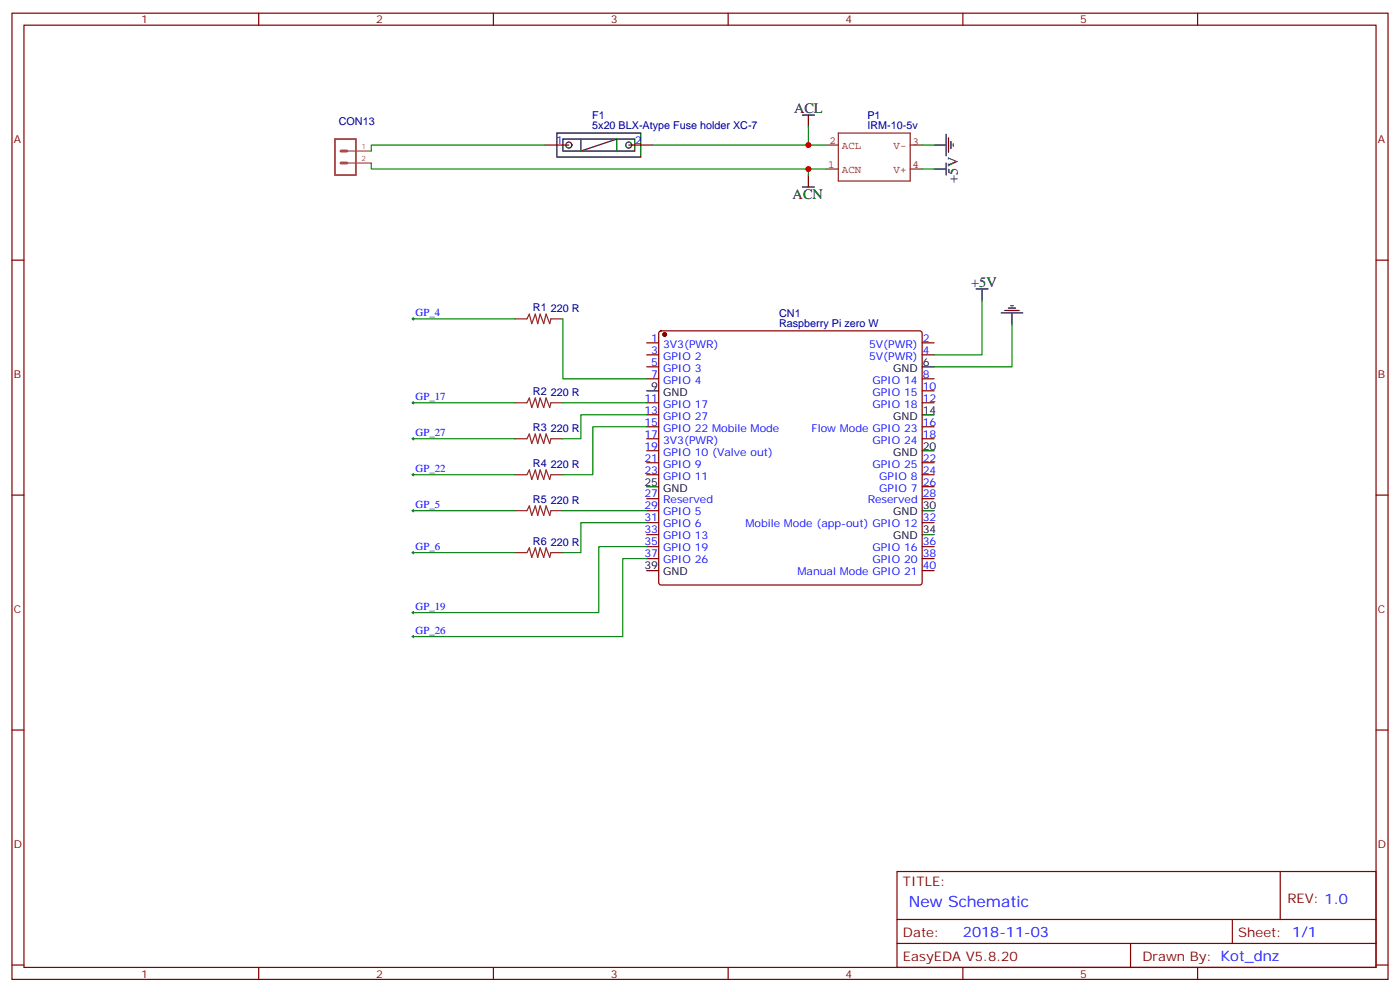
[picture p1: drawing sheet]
<svg xmlns="http://www.w3.org/2000/svg" width="412mm" height="292mm" viewBox="0 0 412 292" stroke-linecap="round" stroke-linejoin="round" font-family="sans-serif">
<g fill="none" stroke="#870000" stroke-width=".35">
<path d="M3.5 3.9h405.4v284.3h-405.4zM7.1 7.4h398.2v277.3h-398.2zM76.2 3.9v3.5M145.3 3.9v3.5M214.5 3.9v3.5M283.6 3.9v3.5M352.8 3.9v3.5M160.5 42.7h7.1M185.2 42.7h7.1M3.5 76.6h3.6M405.3 76.6h3.6M194.3 97.6l.4-.2h76.2l.5 .2 .2 .5v73.3l-.2 .5-.5 .3h-76.2l-.5-.3-.2-.5v-73.3z"/>
<path d="M190.5 100.9h3.5M190.5 104.4h3.5M190.5 107.9h3.5M190.5 111.5h3.5M190.5 118.5h3.5M271.6 100.9h3.6M271.6 104.4h3.6M271.6 111.5h3.6M271.6 118.5h3.6M271.6 115h3.6M190.5 122.1h3.5M190.5 125.6h3.5"/>
<path d="M190.5 129.1h3.5M190.5 132.6h3.5M190.5 136.2h3.5M190.5 139.7h3.5M271.6 125.6h3.6M271.6 129.1h3.6M271.6 136.2h3.6M271.6 139.7h3.6M3.5 145.7h3.6M190.5 146.8h3.5M190.5 150.3h3.5M190.5 153.8h3.5"/>
<path d="M190.5 157.3h3.5M271.6 146.8h3.6M271.6 153.8h3.6M271.6 143.2h3.6M405.3 145.7h3.6M190.5 160.9h3.5M190.5 164.4h3.5M271.6 160.9h3.6M271.6 164.4h3.6M271.6 167.9h3.6M3.5 214.8h3.6M405.3 214.8h3.6"/>
<path d="M264.2 256.5h141.1v28.2h-141.1zM377.1 256.5v14.1M264.2 270.6h141.1M264.2 277.6h141.1M333 277.6v7.1M363 270.6v7M3.5 284h3.6M76.2 284.7v3.5M145.3 284.7v3.5M214.5 284.7v3.5M283.6 284.7v3.5M352.8 284.7v3.5"/>
<path d="M405.3 284h3.6"/>
</g>
<g fill="none" stroke="#000" stroke-width=".35">
<path d="M164 39.2h24.7v7h-24.7zM236.4 33.9h3.5M238.1 33.9v3.5M278.7 39.5v6.4M165.8 40.9h21.2v3.5h-21.2zM171.1 40.9v3.5l10.6-3.5v3.5M236.4 55h3.5M238.1 51.5v3.5M275.2 49.7h3.5M275.2 42.7h3.5M278.7 48v3.5M279.4 40.6v4.2"/>
<path d="M280.1 41.6v2.1M280.8 42.3v.7M287.5 85h3.5M289.3 85v3.5M294.9 92.1h6.4M296 91.4h4.2M297 90.7h2.2M297.7 90h.7M298.1 92.1v3.5M190.5 115h3.5M271.6 107.9h3.6M271.6 132.6h3.6"/>
<path d="M271.6 122.1h3.6M190.5 143.2h3.5M271.6 157.3h3.6M271.6 150.3h3.6M190.5 167.9h3.5"/>
<circle cx="167.6" cy="42.7" r=".88"/>
<circle cx="185.2" cy="42.7" r=".88"/>
</g>
<path d="M98.7 40.9h6.1v10.6h-6.1z" fill="none" stroke="#a64a4a" stroke-width=".56"/>
<path d="M100.4 48h1.8M100.4 44.4h1.8" fill="none" stroke="#a64a4a" stroke-width=".85"/>
<path d="M102.4 44.4h7M102.4 48h7" fill="none" stroke="#a64a4a" stroke-width=".35"/>
<g fill="none" stroke="#008700" stroke-width=".35">
<path d="M238.1 37.4v5.3M109.4 48v1.7h134M160.5 42.7h-51.1v1.7M192.3 42.7h51.1M238.1 49.7v1.8M271.6 42.7h3.6M271.6 49.7h3.6M121.7 93.8h30M165.8 93.8v17.7h24.7M289.3 88.5v15.9h-14.1M298.1 95.6v12.3h-22.9M121.7 118.5h30"/>
<path d="M165.8 118.5h24.7M121.7 129.1h30M121.7 139.7h30M190.5 122.1h-19.4v7h-5.3M190.5 125.6h-15.9v14.1h-8.8M121.7 150.3h30M165.8 150.3h24.7M190.5 153.8h-19.4v8.8h-5.3M121.7 162.6h30M190.5 160.9h-14.1v19.4h-54.7M190.5 164.4h-7.1v22.9h-61.7"/>
</g>
<path d="M246.9 39.2h21.2v14.1h-21.2zM243.4 42.7h3.5M243.4 49.7h3.5M268.1 42.7h3.5M268.1 49.7h3.5M151.7 93.8h3.5l.7-1.4 .7 2.8 1.1-2.8 .7 2.8 .7-2.8 1.1 2.8 .7-2.8 1 2.8 .4-1.4h3.5M151.7 118.5h3.5l.7-1.4 .7 2.8 1.1-2.8 .7 2.8 .7-2.8 1.1 2.8 .7-2.8 1 2.8 .4-1.4h3.5M151.7 129.1h3.5l.7-1.4 .7 2.8 1.1-2.8 .7 2.8 .7-2.8 1.1 2.8 .7-2.8 1 2.8 .4-1.4h3.5M151.7 139.7h3.5l.7-1.4 .7 2.8 1.1-2.8 .7 2.8 .7-2.8 1.1 2.8 .7-2.8 1 2.8 .4-1.4h3.5M151.7 150.3h3.5l.7-1.4 .7 2.8 1.1-2.8 .7 2.8 .7-2.8 1.1 2.8 .7-2.8 1 2.8 .4-1.4h3.5M151.7 162.6h3.5l.7-1.4 .7 2.8 1.1-2.8 .7 2.8 .7-2.8 1.1 2.8 .7-2.8 1 2.8 .4-1.4h3.5" fill="none" stroke="#8c2424" stroke-width=".35"/>
<circle cx="195.8" cy="98.4" r=".53" fill="#870000" stroke="#870000" stroke-width=".35"/>
<g fill="none" stroke="#000" stroke-width=".29">
<path d="M121.4 93.8h.7M121.7 93.5v.7M121.4 118.5h.7M121.7 118.2v.7M121.4 129.1h.7M121.4 139.7h.7M121.7 128.8v.7M121.7 139.3v.8M121.4 150.3h.7M121.7 149.9v.7M121.4 162.6h.7M121.7 162.3v.7"/>
<path d="M121.7 179.9v.7M121.4 180.3h.7M121.4 187.3h.7M121.7 187v.7"/>
</g>
<g fill="#c00">
<circle cx="238.1" cy="42.7" r=".88"/>
<circle cx="238.1" cy="49.7" r=".88"/>
</g>
<text font-size="4.6" fill="#00f" x="267.8" y="267.1">New Schematic</text>
<g font-size="4.2">
<text x="233.9" y="33.2">ACL</text>
<text x="282.2" y="53.7" transform="rotate(-90 282.2 53.7)">+5V</text>
<text x="233.5" y="58.6">ACN</text>
<text x="286.1" y="84.3">+5V</text>
</g>
<text font-size="4.2" fill="#00f" x="283.6" y="275.9">2018-11-03</text>
<g font-size="3.9" fill="#800">
<text x="266" y="260.7">TITLE:</text>
<text x="379.2" y="265.6">REV: 1.0</text>
<text x="266" y="275.9">Date:</text>
<text x="364.8" y="275.9">Sheet: 1/1</text>
<text x="266" y="282.9">EasyEDA V5.8.20</text>
<text x="336.5" y="282.9">Drawn By: Kot_dnz</text>
</g>
<g font-size="3.2" fill="#800">
<text x="41.6" y="6.9">1</text>
<text x="110.8" y="6.9">2</text>
<text x="179.9" y="6.9">3</text>
<text x="249.1" y="6.9">4</text>
<text x="318.2" y="6.9">5</text>
<text x="4.1" y="42">A</text>
<text x="405.9" y="42">A</text>
<text x="4.1" y="111.1">B</text>
<text x="405.9" y="111.1">B</text>
<text x="4.1" y="180.3">C</text>
<text x="405.9" y="180.3">C</text>
<text x="4.1" y="249.4">D</text>
<text x="405.9" y="249.4">D</text>
<text x="41.6" y="287.7">1</text>
<text x="110.8" y="287.7">2</text>
<text x="179.9" y="287.7">3</text>
<text x="249.1" y="287.7">4</text>
<text x="318.2" y="287.7">5</text>
</g>
<g font-size="3.2" fill="#000080">
<text x="174.5" y="35">F1</text>
<text x="255.5" y="35">P1</text>
<text x="99.8" y="36.7">CON13</text>
<text x="174.5" y="38.1">5x20 BLX-Atype Fuse holder XC-7</text>
<text x="255.5" y="38.1">IRM-10-5v</text>
<text x="157" y="91.5">R1</text>
<text x="162.3" y="91.8">220 R</text>
<text x="229.5" y="93.2">CN1</text>
<text x="229.5" y="96.3">Raspberry Pi zero W</text>
<text x="157" y="116.2">R2</text>
<text x="162.3" y="116.5">220 R</text>
<text x="157" y="126.7">R3</text>
<text x="162.3" y="127.1">220 R</text>
<text x="157" y="137.3">R4</text>
<text x="162.3" y="137.7">220 R</text>
<text x="157" y="147.9">R5</text>
<text x="162.3" y="148.3">220 R</text>
<text x="157" y="160.3">R6</text>
<text x="162.3" y="160.6">220 R</text>
</g>
<g font-size="3.2" fill="#00f">
<text x="163.8" y="42.3">1</text>
<text x="187" y="42.3">2</text>
<text x="122.4" y="93">GP_4</text>
<text x="191.8" y="100.5">1</text>
<text x="271.8" y="100.5">2</text>
<text x="191.8" y="104.1">3</text>
<text x="191.8" y="107.6">5</text>
<text x="195.3" y="102.3">3V3(PWR)</text>
<text x="195.3" y="105.8">GPIO 2</text>
<text x="256" y="105.8">5V(PWR)</text>
<text x="256" y="102.3">5V(PWR)</text>
<text x="271.8" y="104.1">4</text>
<text x="191.8" y="111.1">7</text>
<text x="195.3" y="109.4">GPIO 3</text>
<text x="195.3" y="112.9">GPIO 4</text>
<text x="257" y="112.9">GPIO 14</text>
<text x="271.8" y="111.1">8</text>
<text x="122.4" y="117.7">GP_17</text>
<text x="189.8" y="118.2">11</text>
<text x="195.3" y="119.9">GPIO 17</text>
<text x="257" y="119.9">GPIO 18</text>
<text x="257" y="116.4">GPIO 15</text>
<text x="271.8" y="118.2">12</text>
<text x="271.8" y="114.7">10</text>
<text x="189.8" y="121.7">13</text>
<text x="189.8" y="125.2">15</text>
<text x="195.3" y="123.5">GPIO 27</text>
<text x="271.8" y="125.2">16</text>
<text x="122.4" y="128.2">GP_27</text>
<text x="189.8" y="128.8">17</text>
<text x="195.3" y="127">GPIO 22 Mobile Mode</text>
<text x="195.3" y="130.5">3V3(PWR)</text>
<text x="239.1" y="127">Flow Mode GPIO 23</text>
<text x="257" y="130.5">GPIO 24</text>
<text x="271.8" y="128.8">18</text>
<text x="189.8" y="132.3">19</text>
<text x="189.8" y="135.8">21</text>
<text x="195.3" y="134.1">GPIO 10 (Valve out)</text>
<text x="195.3" y="137.6">GPIO 9</text>
<text x="257" y="137.6">GPIO 25</text>
<text x="271.8" y="135.8">22</text>
<text x="122.4" y="138.8">GP_22</text>
<text x="189.8" y="139.3">23</text>
<text x="195.3" y="141.1">GPIO 11</text>
<text x="259" y="141.1">GPIO 8</text>
<text x="271.8" y="142.9">26</text>
<text x="271.8" y="139.3">24</text>
<text x="122.4" y="149.4">GP_5</text>
<text x="189.8" y="146.4">27</text>
<text x="189.8" y="149.9">29</text>
<text x="195.3" y="148.2">Reserved</text>
<text x="255.6" y="148.2">Reserved</text>
<text x="259" y="144.6">GPIO 7</text>
<text x="271.8" y="146.4">28</text>
<text x="189.8" y="153.5">31</text>
<text x="195.3" y="151.7">GPIO 5</text>
<text x="195.3" y="155.2">GPIO 6</text>
<text x="219.6" y="155.2">Mobile Mode (app-out) GPIO 12</text>
<text x="271.8" y="153.5">32</text>
<text x="122.4" y="161.7">GP_6</text>
<text x="189.8" y="157">33</text>
<text x="189.8" y="160.5">35</text>
<text x="195.3" y="158.8">GPIO 13</text>
<text x="271.8" y="160.5">36</text>
<text x="189.8" y="164">37</text>
<text x="195.3" y="162.3">GPIO 19</text>
<text x="195.3" y="165.8">GPIO 26</text>
<text x="257" y="165.8">GPIO 20</text>
<text x="257" y="162.3">GPIO 16</text>
<text x="271.8" y="167.6">40</text>
<text x="271.8" y="164">38</text>
<text x="234.9" y="169.3">Manual Mode GPIO 21</text>
<text x="122.4" y="179.4">GP_19</text>
<text x="122.4" y="186.4">GP_26</text>
</g>
<g font-size="3.2" fill="#8d2323">
<text x="244.3" y="42.3">2</text>
<text x="248" y="43.7">ACL</text>
<text x="263.2" y="43.7">V-</text>
<text x="268.8" y="42.7">3</text>
<text x="244" y="49.4">1</text>
<text x="248" y="50.8">ACN</text>
<text x="263.2" y="50.8">V+</text>
<text x="268.8" y="49.4">4</text>
</g>
<g font-size="3.2">
<text x="271.8" y="107.6">6</text>
<text x="263.1" y="109.4">GND</text>
<text x="191.8" y="114.7">9</text>
<text x="195.3" y="116.4">GND</text>
<text x="263.1" y="123.5">GND</text>
<text x="271.8" y="121.7">14</text>
<text x="263.1" y="134.1">GND</text>
<text x="271.8" y="132.3">20</text>
<text x="189.8" y="142.9">25</text>
<text x="195.3" y="144.6">GND</text>
<text x="271.8" y="149.9">30</text>
<text x="263.1" y="151.7">GND</text>
<text x="263.1" y="158.8">GND</text>
<text x="271.8" y="157">34</text>
<text x="189.8" y="167.6">39</text>
<text x="195.3" y="169.3">GND</text>
</g>
<g font-size="2.1" fill="#a54b4b">
<text x="106.5" y="43.8">1</text>
<text x="106.5" y="47.3">2</text>
</g>
</svg>
